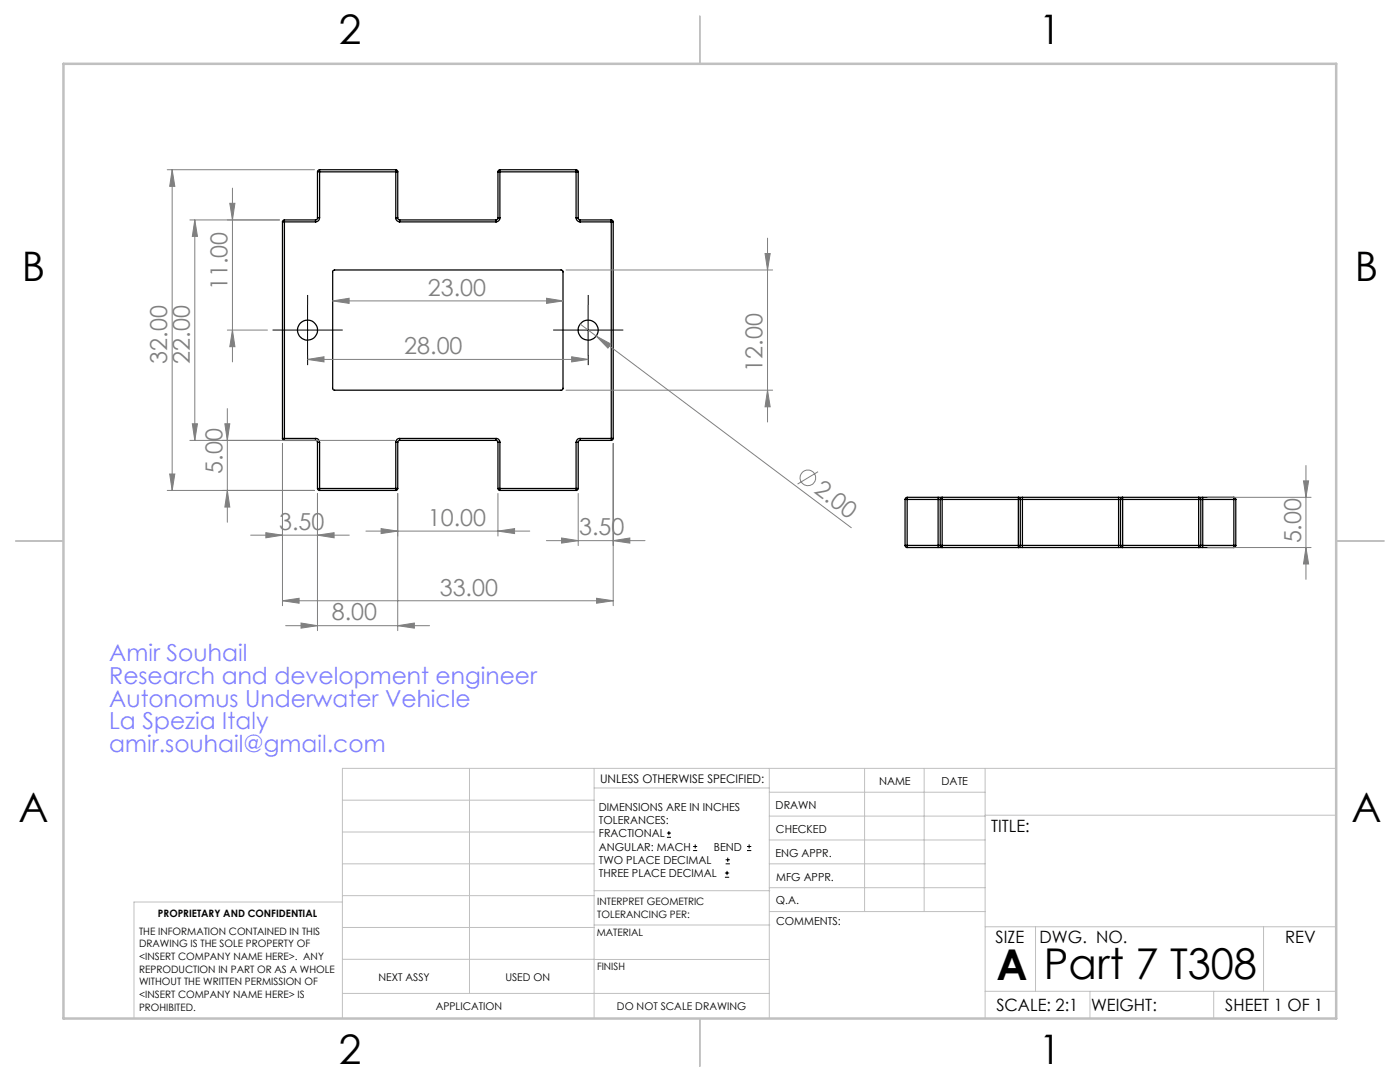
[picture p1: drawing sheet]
<svg xmlns="http://www.w3.org/2000/svg" width="279mm" height="216mm" viewBox="0 0 279 216" stroke-linecap="round" stroke-linejoin="round" font-family="sans-serif">
<g fill="none" stroke="#000" stroke-width=".25">
<path d="M63.4 34.3h.4M63.4 34.3v9.2M63.8 33.9v.4M63.8 33.9l-.4 .1v.3M63.8 34.3v9.2M63.8 34.3h15.2M63.8 33.9h15.2M79 33.9v.4M79 34.3h.4M79 33.9l.3 .1 .1 .3M79 34.3v9.2M79.4 34.3v9.2"/>
<path d="M99.4 34.3h.4M99.4 34.3v9.2M99.8 33.9v.4M99.8 33.9l-.4 .1v.3M99.8 34.3v9.2M99.8 34.3h15.2M99.8 33.9h15.2M115 34.3h.4M115 33.9v.4M115 33.9l.3 .1 .1 .3M115 34.3v9.2M115.4 34.3v9.2"/>
<path d="M56.4 44.3h.4M56.4 44.3v43.2M56.8 43.9v.4M56.8 43.9l-.3 .1-.1 .3M56.8 44.3v43.2M56.8 44.3h6.2M56.8 43.9h6.2M63 43.9v.4M63.4 43.5h.4M63.4 43.5l-.1 .2-.3 .2M63.8 43.5a.85 .85 0 0 1-.8 .8M66.5 54l.2-.1h45.3l.3 .1 .1 .1-.1 23.6-.2 .2-45.5-.1-.2-.2v-23.5z"/>
<path d="M79 43.5a.78 .78 0 0 0 .8 .8M79 43.5h.4M79.4 43.5v.2l.4 .2M79.8 43.9v.4M79.8 44.3h19.2M79.8 43.9h19.2M99 43.9v.4M99.4 43.5h.4M99.4 43.5l-.1 .2-.3 .2M99.8 43.5a.78 .78 0 0 1-.8 .8M115 43.5a.85 .85 0 0 0 .8 .8M115 43.5h.4"/>
<path d="M115.4 43.5v.2l.4 .2M115.8 43.9v.4M115.8 44.3h6.2M115.8 43.9h6.2M122 43.9v.4M122 44.3h.4M122 43.9l.3 .1 .1 .3M122 44.3v43.2M122.4 44.3v43.2M56.4 87.5l.1 .3 .3 .1M56.4 87.5h.4M56.8 87.5v.4"/>
<path d="M56.8 87.5h6.2M56.8 87.9h6.2M63 87.5a.78 .78 0 0 1 .8 .8M63 87.5v.4M63 87.9l.3 .1 .1 .3M63.4 88.3h.4M63.4 97.5h.4M63.4 97.5l.2 .4h.2M63.4 88.3v9.2M63.8 97.5v.4M63.8 97.5h15.2M63.8 88.3v9.2"/>
<path d="M63.8 97.9h15.2M79 88.3h.4M79 97.5h.4M79 97.5v.4M79 88.3v9.2M79.4 97.5l-.1 .3-.3 .1M79.4 88.3v9.2M79.8 87.5a.73 .73 0 0 0-.8 .8M79.8 87.5v.4M79.8 87.9l-.3 .1-.1 .3M79.8 87.5h19.2M79.8 87.9h19.2"/>
<path d="M99 87.5a.73 .73 0 0 1 .8 .8M99 87.5v.4M99 87.9l.3 .1 .1 .3M99.4 88.3h.4M99.4 97.5l.1 .3 .3 .1M99.4 97.5h.4M99.4 88.3v9.2M99.8 97.5v.4M99.8 88.3v9.2M99.8 97.5h15.2M99.8 97.9h15.2M115 97.5v.4"/>
<path d="M115 88.3h.4M115 97.5h.4M115 88.3v9.2M115.4 97.5l-.3 .4h-.1M115.4 88.3v9.2M115.8 87.5a.78 .78 0 0 0-.8 .8M115.8 87.5v.4M115.8 87.9l-.3 .1-.1 .3M115.8 87.5h6.2M115.8 87.9h6.2M122 87.5v.4M122 87.5h.4"/>
<path d="M122.4 87.5l-.1 .3-.3 .1M180.6 99.7h.4M180.6 99.7v9.1M181 99.2v.5M181 99.2l-.2 .1-.2 .4M181 99.7h6.2M181 99.2h6.2M181 99.7v9.1M187.2 99.7h.4M187.2 99.2v.5M187.2 99.2h.8M187.2 99.7v9.1"/>
<path d="M187.6 99.7h.4M187.6 99.7v9.1M188 99.2v.5M188 99.2l-.3 .2-.1 .3M188 99.7v9.1M188 99.7h15.2M188 99.2h15.2M203.2 99.7h.4M203.2 99.2v.5M203.2 99.2l.4 .2v.3M203.2 99.2h.8M203.2 99.7v9.1"/>
<path d="M203.6 99.7h.4M203.6 99.7v9.1M204 99.2v.5M204 99.7h19.2M204 99.2h19.2M204 99.7v9.1M223.2 99.7h.4M223.2 99.2v.5M223.2 99.2h.8M223.2 99.7v9.1M223.6 99.7h.4M223.6 99.7v9.1"/>
<path d="M224 99.2v.5M224 99.2l-.3 .2-.1 .3M224 99.7v9.1M224 99.7h15.2M224 99.2h15.2M239.2 99.2l.4 .2v.3M239.2 99.7h.4M239.2 99.2v.5M239.2 99.2h.8M239.2 99.7v9.1M239.6 99.7h.4M239.6 99.7v9.1"/>
<path d="M240 99.2v.5M240 99.7h6.2M240 99.2h6.2M240 99.7v9.1M246.2 99.7h.4M246.2 99.2v.5M246.2 99.2l.4 .2v.3M246.2 99.7v9.1M246.6 99.7v9.1M180.6 108.8l.2 .4 .2 .1M180.6 108.8h.4M181 108.8v.5"/>
<path d="M181 108.8h6.2M181 109.3h6.2M187.2 108.8h.4M187.2 108.8v.5M187.2 109.3h.8M187.6 108.8l.1 .3 .3 .2M187.6 108.8h.4M188 108.8v.5M188 108.8h15.2M188 109.3h15.2M203.2 108.8v.5M203.2 108.8h.4"/>
<path d="M203.2 109.3h.8M203.6 108.8v.3l-.4 .2M203.6 108.8h.4M204 108.8v.5M204 108.8h19.2M204 109.3h19.2M223.2 108.8h.4M223.2 108.8v.5M223.2 109.3h.8M223.6 108.8h.4M223.6 108.8l.1 .3 .3 .2M224 108.8v.5"/>
<path d="M224 108.8h15.2M224 109.3h15.2M239.2 108.8v.5M239.2 108.8h.4M239.2 109.3h.8M239.6 108.8v.3l-.4 .2M239.6 108.8h.4M240 108.8v.5M240 108.8h6.2M240 109.3h6.2M246.2 108.8h.4M246.2 108.8v.5"/>
<path d="M246.6 108.8v.3l-.4 .2"/>
<circle cx="61.4" cy="65.9" r="2"/>
<circle cx="117.4" cy="65.9" r="1.98"/>
</g>
<g fill="none" stroke="#808080" stroke-width=".2">
<path d="M33.4 33.9h29.4M34.4 33.9l.5 3.3h-1zM34.4 33.9v64M46.4 37.5v34.7M37.9 43.9h17.9M38.9 43.9l.5 3.3h-1zM38.9 43.9v44M45.9 40.6h1l-.5 3.3zM109.1 59.5l3.3 .5-3.3 .5zM113 53.9h41.2M152.7 50.6h1l-.5 3.3zM153.2 47.5v36.7"/>
<path d="M45.4 65.9h8M46.4 65.9l.5 3.3h-1zM61.4 71.7l3.3-.5v1zM61.4 71.7h56M66.4 60l3.3-.5v1zM66.4 60h46M113 77.9h41.2M114.1 71.2l3.3 .5-3.3 .5zM115.8 64.7l3.2 2.4M119 67.1l2.9 1.6-.6 .8zM119 67.1l50.9 38.2M153.2 77.9l.5 3.3h-1z"/>
<path d="M33.4 97.9h29.4M33.9 94.6h1l-.5 3.3zM37.9 87.9h40.9M38.4 84.6h1l-.5 3.3zM44.9 84.6h1l-.5 3.3zM45.4 97.9l.5 3.3h-1zM45.4 81.5v22.7M56.4 88.5v32.4M63.4 98.5v27.3M79.4 98.5v27.3M99.4 98.5v8.5M115.4 98.5v10.4"/>
<path d="M122.4 88.5v32.4M163.3 94.1l-4.1 2.5M241 99.2h20.7M260.1 96h1.1l-.6 3.2zM260.6 92.9v22.7M50 106.8h19.7M53.1 106.3l3.3 .5-3.3 .5zM56.4 119.9l3.3-.5v1zM56.4 119.9h66M63.4 106.8l3.3-.5v1zM73 106h32.7M76.1 105.5l3.3 .5-3.3 .5z"/>
<path d="M99.4 106l3.3-.5v1zM109 107.9h19.7M112.1 107.4l3.3 .5-3.3 .5zM119.1 119.4l3.3 .5-3.3 .5zM122.4 107.9l3.3-.5v1zM241 109.3h20.7M260.6 109.3l.6 3.2h-1.1zM57 124.8h28.7M60.1 124.3l3.3 .5-3.3 .5zM79.4 124.8l3.3-.5v1z"/>
<circle cx="161.2" cy="95.3" r="1.56"/>
</g>
<g fill="none" stroke="#000" stroke-width=".2">
<path d="M56.4 65.9h10M61.4 60.9v10M112.4 65.9h10M117.4 60.9v10M133.1 167.1h.8M133.1 166.2h.8M133.5 165.8v.9M138.3 169.7h.8M138.3 168.9h.8M138.7 168.5v.8M144.7 175h.8M144.7 174.2h.8"/>
<path d="M144.8 172.4h.9M144.8 171.6h.9M145.1 173.8v.8M145.2 171.1v.9M149.1 169.7h.8M149.1 168.9h.8M149.5 168.5v.8"/>
</g>
<path d="M56.4 65.9h-2M61.4 60.9v-2M61.4 70.9v2M66.4 65.9h2M112.4 65.9h-2M117.4 60.9v-2M117.4 70.9v2M122.4 65.9h2" fill="none" stroke="#000" stroke-width=".2" stroke-dasharray="15.2 1.3 1.3 1.3" stroke-linecap="butt"/>
<g fill="none" stroke="#c0c0c0" stroke-width=".2">
<path d="M68.3 159.7h50.3M93.7 153.3v44.9M118.6 153.3v49.9M118.6 157.2h34.9M153.5 153.3v49.9M153.5 158.1h43.1M172.5 153.3v28.6M184.4 153.3v28.6M196.6 153.3v49.9M266.7 153.3h-198.4v49.9M68.3 178.7h50.3M68.3 172.4h50.3"/>
<path d="M68.3 166h50.3M68.3 180h-41.6v23.2M118.6 177.7h35M153.5 167.6h43.1M153.5 162.8h43.1M153.5 172.4h43.1M153.5 177.1h43.1M196.6 162.7h70.1M68.3 198.2h85.2M68.3 191.4l85.2 .1M68.3 185.1h50.3M118.6 184.6h35"/>
<path d="M153.6 181.9h43M196.6 197.8h70.1M196.6 184.9h70.1M206.7 184.9v12.9M217.5 197.8v5.4M242.2 197.8v5.4M252.2 184.9v12.9"/>
</g>
<path d="M139.7 3.2v9.5M3.1 107.9h9.6M266.7 107.9h9.5M139.7 203.2v9.6" fill="none" stroke="#c0c0c0" stroke-width=".25"/>
<path d="M12.7 12.7h254v190.5h-254z" fill="none" stroke="#c0c0c0" stroke-width=".5"/>
<g fill="#808080">
<path d="M119 67.1l2.9 1.6-.6 .8z"/>
<path d="M114.1 71.2l3.3 .5-3.3 .5zM61.4 71.7l3.3-.5v1z"/>
<path d="M56.4 119.9l3.3-.5v1zM119.1 119.4l3.3 .5-3.3 .5zM53.1 106.3l3.3 .5-3.3 .5zM63.4 106.8l3.3-.5v1zM112.1 107.4l3.3 .5-3.3 .5zM122.4 107.9l3.3-.5v1zM60.1 124.3l3.3 .5-3.3 .5zM79.4 124.8l3.3-.5v1z"/>
<path d="M76.1 105.5l3.3 .5-3.3 .5zM99.4 106l3.3-.5v1z"/>
<path d="M46.4 65.9l.5 3.3h-1zM45.9 40.6h1l-.5 3.3z"/>
<path d="M34.4 33.9l.5 3.3h-1zM33.9 94.6h1l-.5 3.3zM44.9 84.6h1l-.5 3.3zM45.4 97.9l.5 3.3h-1zM152.7 50.6h1l-.5 3.3zM153.2 77.9l.5 3.3h-1zM38.9 43.9l.5 3.3h-1zM38.4 84.6h1l-.5 3.3zM260.1 96h1.1l-.6 3.2zM260.6 109.3l.6 3.2h-1.1z"/>
<path d="M66.4 60l3.3-.5v1zM109.1 59.5l3.3 .5-3.3 .5z"/>
</g>
<g font-size="8.5">
<text x="198.9" y="195.5">A</text>
<text x="208.3" y="195.4">Part 7 T308</text>
</g>
<g font-size="8.1">
<text x="67.6" y="8.9">2</text>
<text x="207.3" y="8.9">1</text>
<text x="4.4" y="56.2">B</text>
<text x="270.4" y="56.2">B</text>
<text x="3.7" y="164.1">A</text>
<text x="269.7" y="164.1">A</text>
<text x="67.6" y="212.4">2</text>
<text x="207.3" y="212.4">1</text>
</g>
<g font-size="4.7" fill="#808080">
<text x="45.4" y="57.9" transform="rotate(-90 45.4 57.9)">11.00</text>
<text x="85.4" y="59">23.00</text>
<text x="80.7" y="70.7">28.00</text>
<text x="33.4" y="72.6" transform="rotate(-90 33.4 72.6)">32.00</text>
<text x="37.9" y="72.6" transform="rotate(-90 37.9 72.6)">22.00</text>
<text x="152.2" y="74.1" transform="rotate(-90 152.2 74.1)">12.00</text>
<text x="44.4" y="94.5" transform="rotate(-90 44.4 94.5)">5.00</text>
<text x="162.3" y="98.2" transform="rotate(37 162.3 98.2)">2.00</text>
<text x="55.7" y="105.8">3.50</text>
<text x="85.4" y="104.9">10.00</text>
<text x="115.6" y="106.8">3.50</text>
<text x="259.6" y="108.4" transform="rotate(-90 259.6 108.4)">5.00</text>
<text x="87.8" y="118.8">33.00</text>
<text x="66.2" y="123.8">8.00</text>
</g>
<g font-size="4.7" fill="#8080ff">
<text x="21.8" y="132">Amir Souhail</text>
<text x="21.8" y="136.5">Research and development engineer</text>
<text x="21.8" y="141">Autonomus Underwater Vehicle</text>
<text x="21.8" y="145.6">La Spezia Italy</text>
<text x="21.8" y="150.1">amir.souhail@gmail.com</text>
</g>
<g font-size="3.4">
<text x="197.8" y="166">TITLE:</text>
<text x="198.7" y="188.1">SIZE</text>
<text x="207.5" y="188.1">DWG. NO.</text>
<text x="256.5" y="188.2">REV</text>
<text x="198.8" y="201.7">SCALE: 2:1</text>
<text x="217.7" y="201.8">WEIGHT:</text>
<text x="244.5" y="201.7">SHEET 1 OF 1</text>
</g>
<text font-size="2.4" x="119.8" y="156.2">UNLESS OTHERWISE SPECIFIED:</text>
<g font-size="2.2">
<text x="119.5" y="161.8">DIMENSIONS ARE IN INCHES</text>
<text x="154.8" y="161.4">DRAWN</text>
<text x="175.4" y="156.6">NAME</text>
<text x="187.9" y="156.7">DATE</text>
<text x="119.5" y="164.4">TOLERANCES:</text>
<text x="119.5" y="167.1">FRACTIONAL</text>
<text x="154.9" y="166.3">CHECKED</text>
<text x="119.5" y="169.7">ANGULAR: MACH</text>
<text x="119.5" y="172.4">TWO PLACE DECIMAL</text>
<text x="142.5" y="169.7">BEND</text>
<text x="154.8" y="170.9">ENG APPR.</text>
<text x="119.5" y="175">THREE PLACE DECIMAL</text>
<text x="154.9" y="175.7">MFG APPR.</text>
<text x="154.9" y="180.4">Q.A.</text>
<text x="154.9" y="184.6">COMMENTS:</text>
</g>
<g font-size="2.1">
<text x="75.5" y="195.7">NEXT ASSY</text>
<text x="100.9" y="195.7">USED ON</text>
<text x="86.9" y="201.5">APPLICATION</text>
<text x="123.1" y="201.6">DO NOT SCALE DRAWING</text>
</g>
<g font-size="2">
<text x="31.5" y="182.9">PROPRIETARY AND CONFIDENTIAL</text>
<text x="119.2" y="180.6">INTERPRET GEOMETRIC</text>
<text x="119.2" y="183.1">TOLERANCING PER:</text>
<text x="27.8" y="186.5">THE INFORMATION CONTAINED IN THIS</text>
<text x="27.8" y="189">DRAWING IS THE SOLE PROPERTY OF</text>
<text x="27.8" y="191.6">&lt;INSERT COMPANY NAME HERE&gt;. ANY</text>
<text x="119.1" y="186.7">MATERIAL</text>
<text x="27.8" y="194.1">REPRODUCTION IN PART OR AS A WHOLE</text>
<text x="27.8" y="196.6">WITHOUT THE WRITTEN PERMISSION OF</text>
<text x="119.1" y="193.5">FINISH</text>
<text x="27.8" y="199.1">&lt;INSERT COMPANY NAME HERE&gt; IS</text>
<text x="27.8" y="201.7">PROHIBITED.</text>
</g>
</svg>
